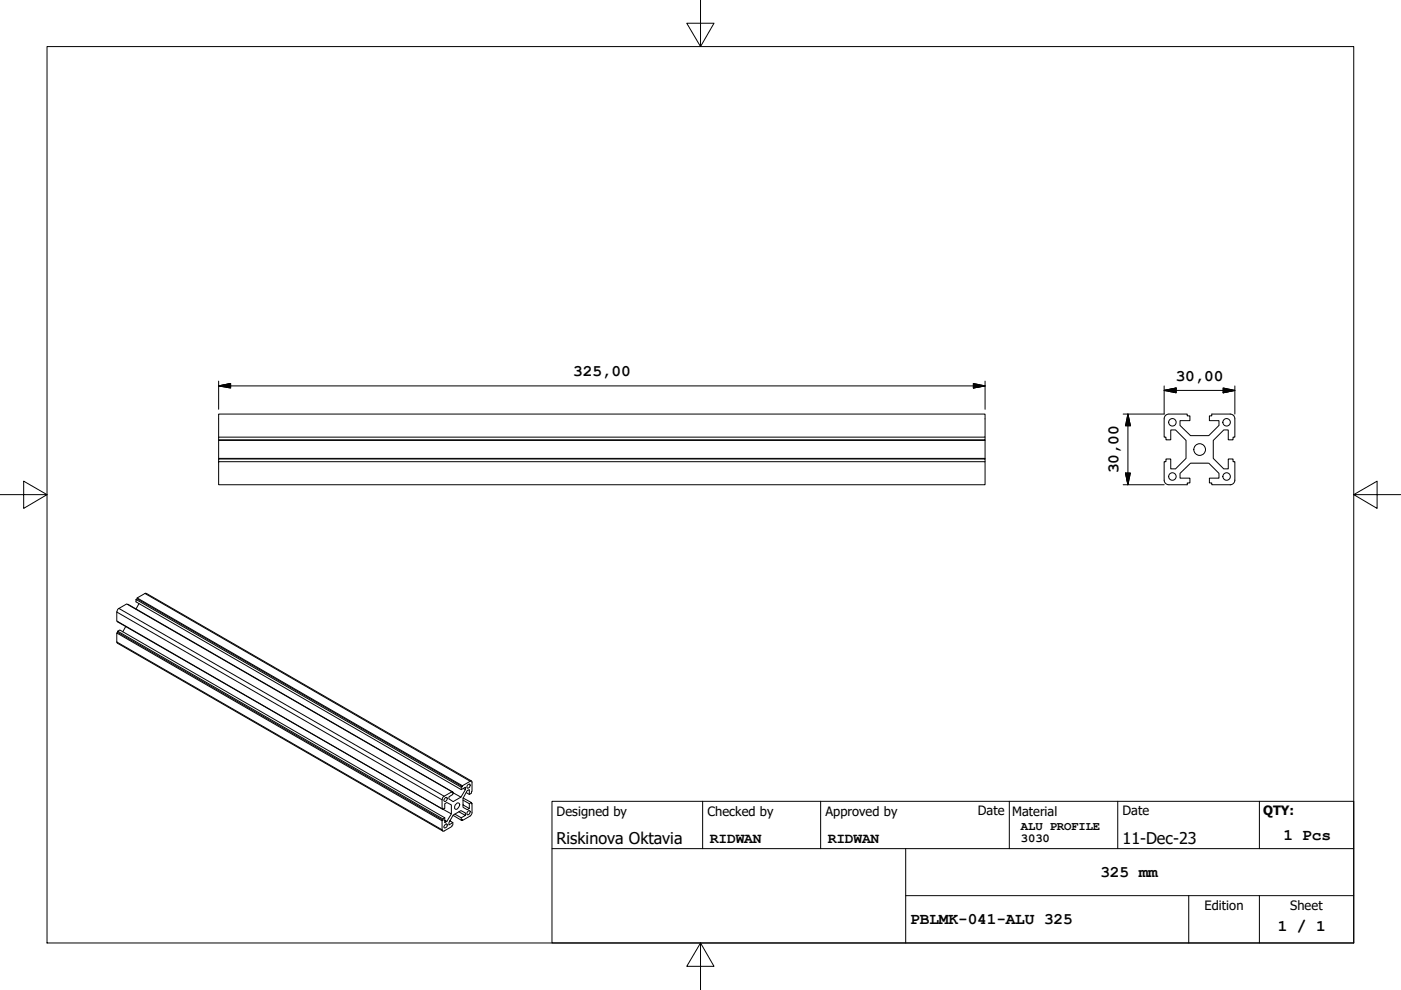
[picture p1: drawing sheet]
<svg xmlns="http://www.w3.org/2000/svg" width="297mm" height="210mm" viewBox="0 0 297 210" stroke-linecap="round" stroke-linejoin="round" font-family="sans-serif">
<!-- layer: Visible (ISO) -->
<g fill="none" stroke="#000" stroke-width=".21">
<path d="M46.4 97.9h162.5v4.9h-162.5zM46.4 97.9v-.6h162.5v.6M46.4 97.3v-.1h162.5v.1M46.4 97.2v-3.8h162.5v3.8M46.4 92.7v-4.9h162.5v4.9h-162.5v.6M208.9 92.7v.6h-162.5v.1M208.9 93.3v.1M247.8 87.8a.98 .98 0 0 0-1 1v3.9h.4v.6h1v-2.1h1l2.3 2.2v3.8l-2.3 2.2h-1v-2.1h-1v.6h-.4v3.9M247.8 87.8h3.9v.4h.6v1h-2.1v1l2.2 2.2h3.9l2.1-2.2v-1h-2v-1h.5v-.4h3.9a.99 .99 0 0 1 1 1v3.9h-.4v.6h-1v-2.1h-.9l-2.3 2.2v3.8l2.3 2.2h.9v-2.1h1v.6h.4v3.9M246.8 101.8a.98 .98 0 0 0 1 1M261.8 101.8a.99 .99 0 0 1-.9 1h-4v-.4h-.5v-1h2v-1l-2.1-2.2h-3.9l-2.2 2.2v1h2.1v1h-.6v.4h-3.9M96 174.4v.5l-.2 .3-1.6 1h-.3l-.2-.3"/>
<path d="M96.1 172.9l1.7 1 .2-.1v.2l-.1-.2M96.5 172.6l1.3 .8v.5M97.3 172.1l1.4 .8-.9 .5M98.7 172.9v-.5l-1-.5-1.6 .9-.9 1.6v.5l.8-.5-.6-.4"/>
<circle cx="248.6" cy="89.5" r=".79"/>
<circle cx="254.3" cy="95.3" r="1.24"/>
<circle cx="260.1" cy="89.5" r=".79"/>
<circle cx="248.6" cy="101" r=".79"/>
<circle cx="260.1" cy="101" r=".79"/>
</g>
<!-- layer: Visible Narrow (ISO) -->
<g fill="none" stroke="#000" stroke-width=".21">
<path d="M24.8 136.1l.1 .3 69 39.8M24.8 134.2l68.9 39.8v1.9l-68.9-39.8zM24.8 134.2l.2-.1 68.9 39.8-.2 .1M24.8 129.8v1.9l68.9 39.8 .2-.1v.2M24.8 129.8l68.9 39.8M25 134.1v-.3l68.9 39.8v.3M25 133.8l.4-.2 68.9 39.8-.4 .2M25 131.7v.2l68.9 39.7 .4-.2v-1l.4-.2 1 .5v1.9M25.2 129l-.3 .3-.1 .5M25.2 129l1.7-.9 68.9 39.8-1.6 .9M25.2 129l69 39.8M26.7 132.8l-.7 1.2"/>
<path d="M27.1 128.2l68.9 39.7-.2 .2v-.2M28.8 127.1l.3-.1 68.9 39.8-.2 .1M29.1 127v-.2l68.9 39.8v.2M29.5 128l-.7 1.1M30.7 125.8h.4l68.8 39.8M30.7 125.8l69 39.8M30.7 125.8l-1.6 1M93.7 169.6v1.9M94 171.6l1.7 1-1 1.6M94.2 168.8l-.3 .3-.2 .5M94.3 173.4v1l.4-.2-.4-.2M94.5 174.7h.2a.48 .48 0 0 1 0 .6 .48 .48 0 0 1-.6 .1z"/>
<path d="M94.5 169.1h.3v.4l-.3 .4h-.3a.51 .51 0 0 1 .3-.8zM96 167.9v.5l-.8 .5v.5l.9 .6 1.6-1-1.7-.9M96.9 170.3a.38 .38 0 0 1 .6 .3l-.2 .5a.58 .58 0 0 1-.8 .4l-.1-.5zM97.8 167.4v-.5l-69-39.8v.5l69 39.8 .9-.5v.5M98.2 169.6l1.3 .8v1M98.2 169.2l1.7 1-.4 .2M98.2 167.2l.5 .2-1 1.6M99.1 172.2l.5-.3a.49 .49 0 0 1 0 .6 .49 .49 0 0 1-.6 .1zM99.1 166.5l.5-.3a.48 .48 0 0 1 0 .7 .48 .48 0 0 1-.6 .1zM99.5 168.4v-1l-.4 .2-.9 1.7v1.9l.9 .5 .4-.3-1.3-.7M99.7 165.6l.4 .1v2.1l-.2 .4-.4 .2-.6-.3M99.7 165.6l-1.7 1"/>
<path d="M99.9 170.2v.3l.2-.2-.2-.1M100.1 170.3v2.1l-.2 .3-.2 .3-1.7 1"/>
</g>
<!-- layer: Border (ISO) -->
<path d="M148.5 -.1v10l-2.9-5h5.8l-2.9 5M10 9.9h277v190h-277zM0 104.9h10l-5-2.9v5.8l5-2.9M287 104.9l5 2.9v-5.8l-5 2.9h10M148.5 199.9l2.9 5h-5.8l2.9-5v10" fill="none" stroke="#000" stroke-width=".21"/>
<!-- layer: Title (ISO) -->
<path d="M117 169.9h170v30h-170zM117 179.9h170M149 169.9v10M174 169.9v10M192 179.9v20M214 169.9v10M237 169.9v10M267 169.9v10M192 189.9h95M252 189.9v10M267 189.9v10" fill="none" stroke="#000" stroke-width=".21"/>
<!-- layer: Dimension (ISO) -->
<g fill="none" stroke="#000" stroke-width=".21">
<path d="M46.4 81.8l2.5-.5v1zM46.4 81.8h162.5M46.4 80.8v6M206.4 81.3l2.5 .5-2.5 .5zM208.9 80.8v6M239.1 87.8l.5 2.5h-1zM239.1 87.8v15M246.8 82.8l2.6-.5v1zM246.8 82.8h15M246.8 81.8v6h-8.7M259.3 82.3l2.5 .5-2.5 .5zM261.8 81.8v6"/>
<path d="M238.1 102.8h8.7M238.6 100.3h1l-.5 2.5z"/>
</g>
<path d="M46.4 81.8l2.5-.5zM46.4 81.8l2.5-.5v1zM206.4 82.3l2.5-.5zM206.4 81.3l2.5 .5-2.5 .5zM239.1 87.8l.5 2.5zM239.1 87.8l.5 2.5h-1zM246.8 82.8l2.6-.5zM246.8 82.8l2.6-.5v1zM259.3 83.3l2.5-.5zM259.3 82.3l2.5 .5-2.5 .5zM238.6 100.3l.5 2.5zM238.6 100.3h1l-.5 2.5z" fill="#000" stroke="#000" stroke-width=".21"/>
<g font-size="3.4">
<text x="121.5" y="79.7">325,00</text>
<text x="249.3" y="80.7">30,00</text>
<text x="237.1" y="100.4" transform="rotate(-90 237.1 100.4)">30,00</text>
<text x="118" y="178.9">Riskinova Oktavia</text>
<text x="238" y="178.9">11-Dec-23</text>
<text x="272.1" y="178.2">1 Pcs</text>
<text x="233.3" y="186">325 mm</text>
<text x="193" y="196">PBLMK-041-ALU 325</text>
<text x="270.9" y="197.4">1 / 1</text>
</g>
<g font-size="3.1">
<text x="150.5" y="178.7">RIDWAN</text>
<text x="175.5" y="178.7">RIDWAN</text>
</g>
<g font-size="2.7">
<text x="118" y="173">Designed by</text>
<text x="150" y="173">Checked by</text>
<text x="175" y="173">Approved by</text>
<text x="207.3" y="172.9">Date</text>
<text x="214.6" y="173">Material</text>
<text x="238" y="172.9">Date</text>
<text x="267.8" y="172.8">QTY:</text>
<text x="255.4" y="193">Edition</text>
<text x="273.6" y="193">Sheet</text>
</g>
<g font-size="2.6">
<text x="216.5" y="176">ALU PROFILE</text>
<text x="216.5" y="178.6">3030</text>
</g>
</svg>
